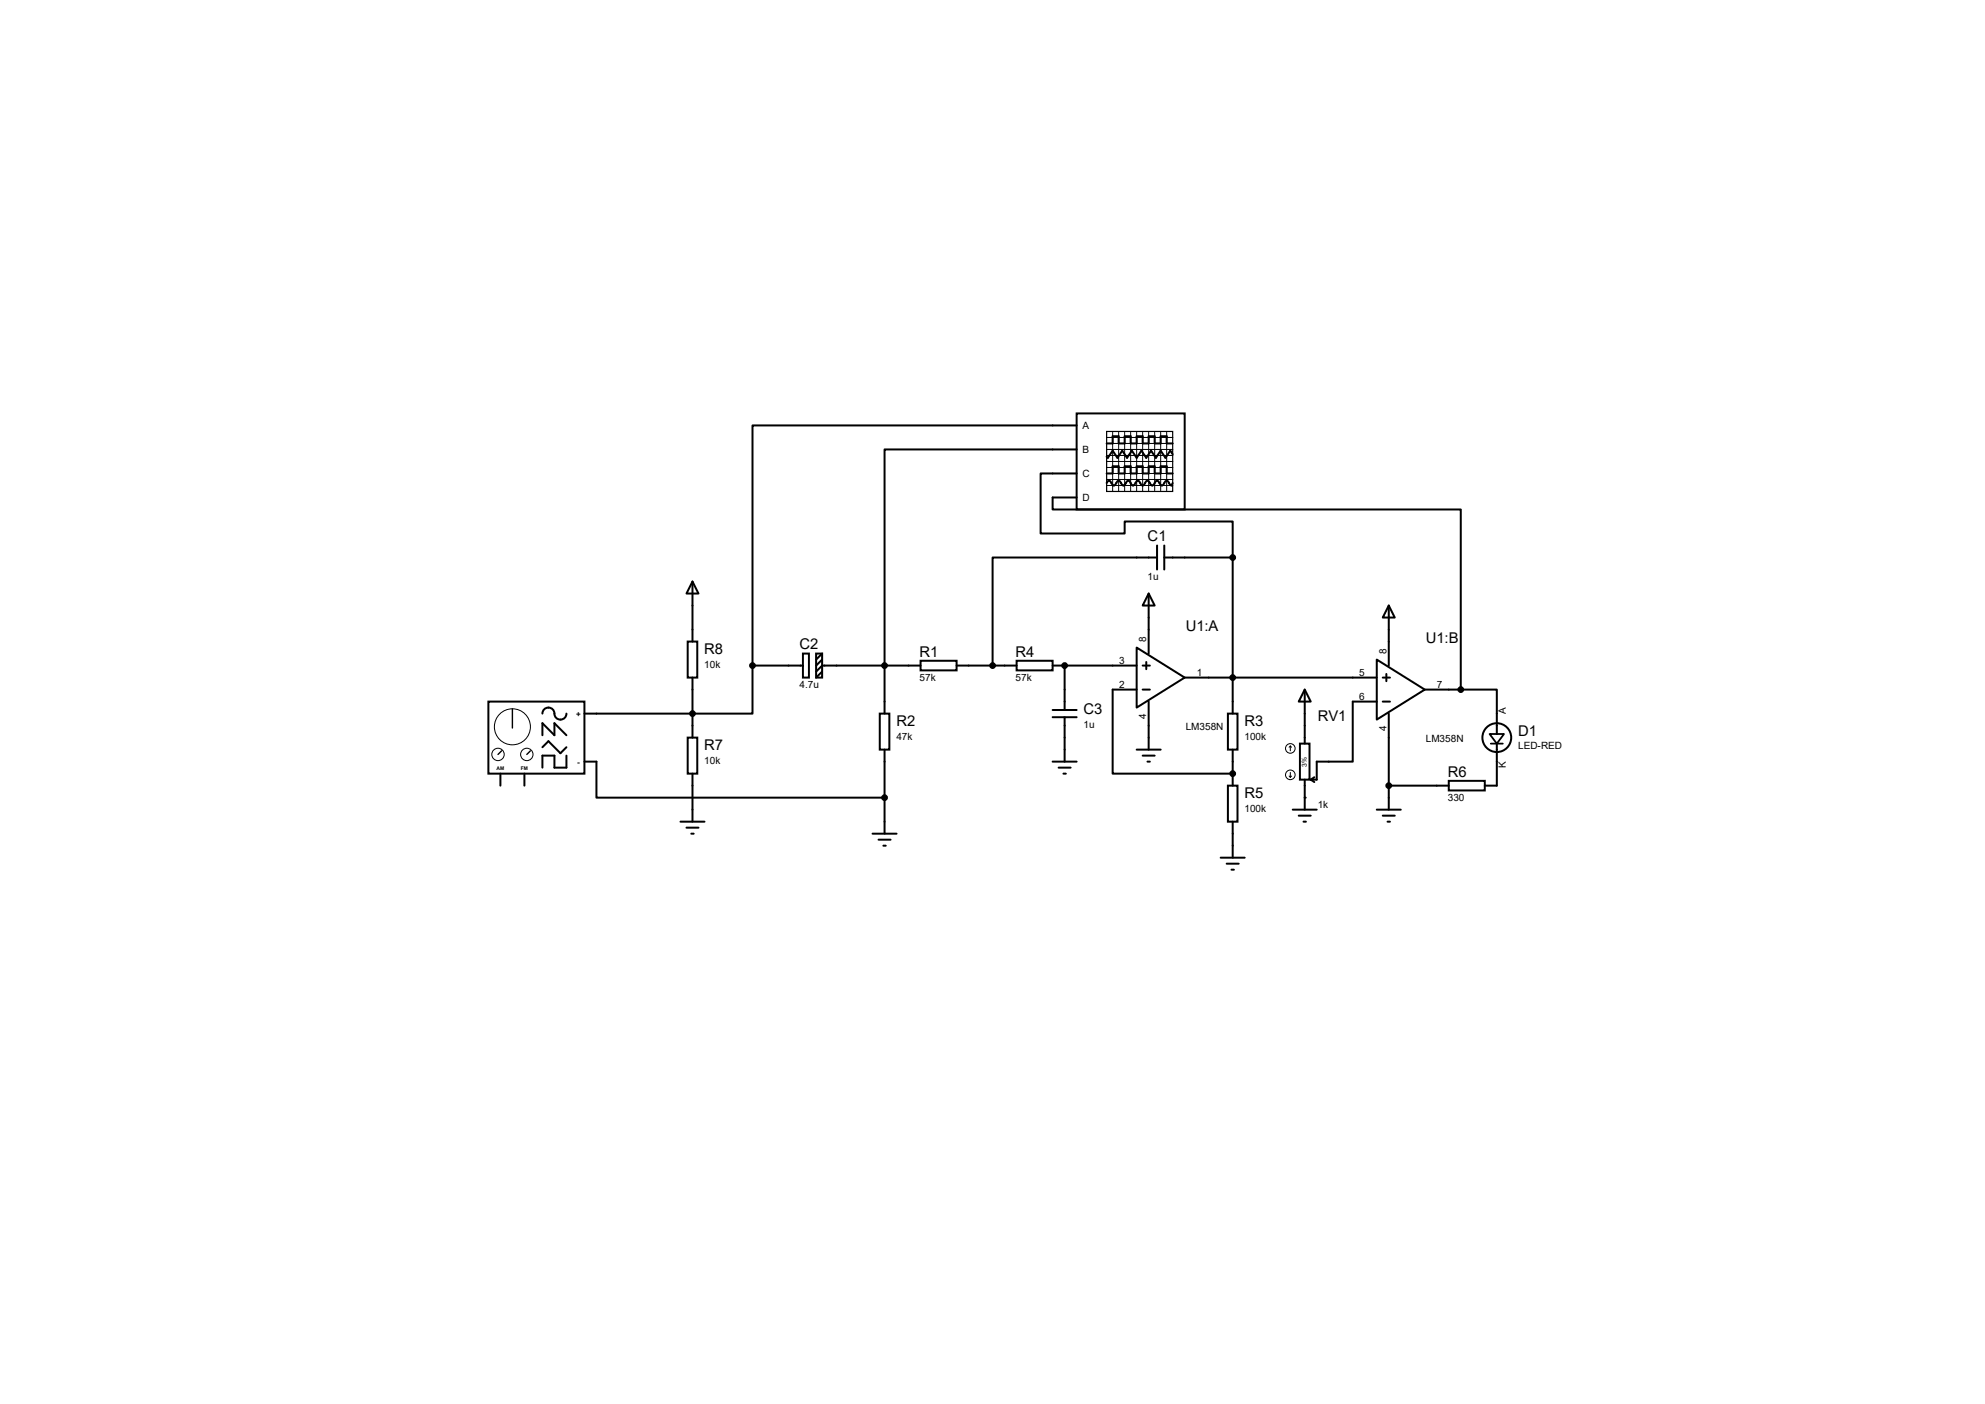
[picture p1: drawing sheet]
<svg xmlns="http://www.w3.org/2000/svg" width="420mm" height="297mm" viewBox="0 0 420 297" stroke-linecap="round" stroke-linejoin="round" font-family="sans-serif">
<g fill="none" stroke="#000" stroke-width=".42">
<path d="M227.8 87.5h22.9v20.3h-22.9zM227.8 95.1h-40.6v55.9M227.8 90h-68.6v50.8M234.1 93.8h1.3v-1.5h1.3v1.5h1.3v-1.5h1.2v1.5h1.3v-1.5h1.3v1.5h1.2v-1.5h1.3v1.5h1.3v-1.5h1.2v1.5h1.3M248.1 96.1l-.5-.8-1 1.6-1-1.6-1 1.6-1.1-1.6-1 1.6-1-1.6-1 1.6-1-1.6-1 1.6-1.1-1.6-1 1.6-1-1.6-1 1.6-.3-.3M227.8 100.2h-7.6v12.7h17.8v-2.6h22.8v7.6M227.8 105.2h-5.1v2.6h86.4v38.1M234.1 102.2l.6-.5 1 1 1-1 1 1 1-1 1 1 1-1 1.1 1 1-1 1 1 1-1 1 1 1-1 1.1 1 .2-.5M234.1 100.2h1.3v-1.6h1.3v1.6h1.3v-1.6h1.2v1.6h1.3v-1.6h1.3v1.6h1.2v-1.6h1.3v1.6h1.3v-1.6h1.2v1.6h1.3M244.8 117.9h-34.8v22.9M244.8 115.4v5.1M246.3 117.9h14.5"/>
<path d="M246.3 115.4v5.1M260.8 117.9v33.1M145.5 135.7h2v7.6h-2zM146.5 123l1.3 2.6h-2.6zM146.5 123v12.7M169.9 138.3h1.3v5h-1.3zM172.7 138.3h1.2v5h-1.2zM173.9 138.3l-1.2 1.2M173.9 139.5l-1.2 1.3M194.8 139.8h7.6v2h-7.6zM215.1 139.8h7.6v2h-7.6zM240.5 137l10.2 6.3-10.2 6.4z"/>
<path d="M243 125.6l1.3 2.5h-2.5zM243 125.6v12.7M291.3 139.5l10.2 6.4-10.2 6.3zM293.8 128.1l1.3 2.5h-2.5zM293.8 128.1v12.7M103.3 148.4h20.4v15.3h-20.4zM114.8 151a1.27 1.27 0 0 1 1.2-1.3 1.27 1.27 0 0 1 1.3 1.3 1.27 1.27 0 0 0 1.3 1.2 1.27 1.27 0 0 0 1.2-1.2M114.8 155.5v-2.5l2.5 2.5v-2.5l2.5 2.5M114.8 158.1l1.2-1.3 2.6 2.5 1.2-1.2M119.8 159.9v2.5h-2.5v-2.5h-2.5v2.5M145.5 156h2v7.7h-2zM146.5 143.3v12.7"/>
<path d="M159.2 140.8v10.2h-35.5M159.2 140.8h10.7M173.9 142.1l-1.2 1.2M186.1 151h2.1v7.6h-2.1zM187.2 158.6v17.8M194.8 140.8h-20.9l-1.2 1.3M202.4 140.8h12.7M222.7 140.8h17.8M222.7 151.7h5.1M222.7 150.2h5.1M225.3 140.8v9.4M225.3 151.7v9.4"/>
<path d="M240.5 145.9h-5.1v17.8h25.4M240.5 158.6h5.1M241.8 140.8h1.5M241.8 145.9h1.5M241.8 159.9h2.5M242.5 140v1.6M243 148.4v10.2M250.7 143.3h40.6M259.8 151h2v7.6h-2zM260.8 158.6v7.6M275 157.3h2.1v7.6h-2.1zM276.1 145.9l1.2 2.5h-2.5z"/>
<path d="M276.1 145.9v11.4M291.3 148.4h-5.1v12.7h-7.6v3.8h-1.3M292.6 143.3h1.5M292.6 148.4h1.5M293.3 142.6v1.5M293.8 151v20.3M301.5 145.9h7.6M309.1 145.9h7.6v9.4M316.7 157.3v8.9h-2.5M105.9 163.7v2.5M111 163.7v2.5M123.7 161.1h2.5v7.6h61"/>
<path d="M144 173.8h5.1M145.2 175.1h2.6M146.3 176.4h.5M146.5 163.7v10.1M184.6 176.4h5.1M185.9 177.6h2.5M186.9 178.9h.5M222.7 161.1h5.1M224 162.4h2.5M225 163.7h.5M242.8 161.1h.5M259.8 166.2h2v7.6h-2z"/>
<path d="M260.8 173.8v7.6M273.5 171.3h5.1M274.8 172.6h2.5M275.8 173.8h.5M276.1 164.9v6.4M277.3 164.9l.8 .5M278.1 164.4l-.8 .5M291.3 171.3h5.1M292.6 172.6h2.5M293.6 173.8h.5M293.8 166.2h12.7M306.5 165.2h7.7v2h-7.7z"/>
<path d="M258.3 181.4h5.1M259.5 182.7h2.6M260.6 184h.5"/>
<circle cx="316.7" cy="156" r="3"/>
</g>
<g fill="#000">
<circle cx="225.3" cy="140.8" r=".21"/>
<circle cx="260.8" cy="163.7" r=".21"/>
<circle cx="276.1" cy="168.7" r=".21"/>
</g>
<path d="M234.1 91.3h14v12.7h-14z" fill="none" stroke="#000" stroke-width=".25"/>
<g fill="none" stroke="#000" stroke-width=".21">
<path d="M234.1 95.1h14.1M234.1 92.5h14.1M234.1 93.8h14.1M234.1 96.4h14.1M234.1 98.9h14.1M234.1 97.6h14.1M235.4 91.3l.1 12.7M236.7 91.3v12.7M238 91.3v12.7M239.2 91.3l.1 12.7M240.5 91.3v12.7M241.8 91.3v12.7"/>
<path d="M243 91.3l.1 12.7M244.3 91.3v12.7M245.6 91.3v12.7M246.8 91.3l.1 12.7M234.1 100.2h14.1M234.1 101.4h14.1M234.1 102.7h14.1M273 157.8l-.2 .3M273 157.8l.3 .3M273 157.8v1M272.8 164.2l.2 .2M273 163.4v1"/>
<path d="M273.3 164.2l-.3 .2"/>
<circle cx="105.4" cy="159.6" r="1.31"/>
<circle cx="108.4" cy="153.8" r="3.8"/>
<circle cx="111.5" cy="159.6" r="1.31"/>
<circle cx="273" cy="158.3" r="1.02"/>
<circle cx="273" cy="163.9" r="1.02"/>
</g>
<path d="M106.1 158.8l-.7 .8M108.4 149.9v4.1M112.2 158.8l-.7 .8" fill="none" stroke="#000" stroke-width=".3"/>
<g fill="#000" stroke="#000" stroke-width=".42">
<circle cx="260.8" cy="117.9" r=".51"/>
<circle cx="146.5" cy="151" r=".51"/>
<circle cx="159.2" cy="140.8" r=".51"/>
<circle cx="187.2" cy="140.8" r=".51"/>
<circle cx="210" cy="140.8" r=".51"/>
<circle cx="225.3" cy="140.8" r=".51"/>
<circle cx="260.8" cy="143.3" r=".51"/>
<circle cx="309.1" cy="145.9" r=".51"/>
<circle cx="187.2" cy="168.7" r=".51"/>
<circle cx="260.8" cy="163.7" r=".51"/>
<circle cx="293.8" cy="166.2" r=".51"/>
</g>
<path d="M315.2 155.3h3l-1.5 2zM315.4 157.3h2.6" fill="none" stroke="#000" stroke-width=".38"/>
<g font-size="3.1">
<text x="242.8" y="114.5">C1</text>
<text x="169.2" y="137.4">C2</text>
<text x="250.9" y="133.6">U1:A</text>
<text x="301.7" y="136.1">U1:B</text>
<text x="149" y="138.3">R8</text>
<text x="194.6" y="138.9">R1</text>
<text x="214.9" y="138.9">R4</text>
<text x="189.7" y="153.6">R2</text>
<text x="229.3" y="151">C3</text>
<text x="263.3" y="153.6">R3</text>
<text x="278.8" y="152.6">RV1</text>
<text x="321.2" y="155.6">D1</text>
<text x="149" y="158.7">R7</text>
<text x="306.3" y="164.3">R6</text>
<text x="263.3" y="168.8">R5</text>
</g>
<g font-size="2.1">
<text x="229.1" y="90.8">A</text>
<text x="229.1" y="95.8">B</text>
<text x="229.1" y="100.9">C</text>
<text x="229.1" y="106">D</text>
<text x="242.8" y="122.6">1u</text>
<text x="242.5" y="135.7" transform="rotate(-90 242.5 135.7)">8</text>
<text x="149" y="141.3">10k</text>
<text x="194.6" y="144">57k</text>
<text x="214.9" y="144">57k</text>
<text x="236.8" y="140.4">3</text>
<text x="253.2" y="143">1</text>
<text x="287.6" y="143">5</text>
<text x="293.3" y="138.3" transform="rotate(-90 293.3 138.3)">8</text>
<text x="169.2" y="145.5">4.7u</text>
<text x="236.8" y="145.5">2</text>
<text x="287.6" y="148">6</text>
<text x="304" y="145.5">7</text>
<text x="229.3" y="154">1u</text>
<text x="242.5" y="152.1" transform="rotate(-90 242.5 152.1)">4</text>
<text x="250.9" y="154.4">LM358N</text>
<text x="293.3" y="154.7" transform="rotate(-90 293.3 154.7)">4</text>
<text x="318.6" y="151" transform="rotate(-90 318.6 151)">A</text>
<text x="149" y="161.6">10k</text>
<text x="189.7" y="156.5">47k</text>
<text x="263.3" y="156.5">100k</text>
<text x="301.7" y="156.9">LM358N</text>
<text x="321.2" y="158.5">LED-RED</text>
<text x="318.6" y="162.5" transform="rotate(-90 318.6 162.5)">K</text>
<text x="263.3" y="171.7">100k</text>
<text x="278.8" y="170.9">1k</text>
<text x="306.3" y="169.4">330</text>
</g>
<g font-size="1.7">
<text x="121.9" y="151.6">+</text>
<text x="122.1" y="161.8">-</text>
</g>
<text font-size="1.4" x="276.5" y="162.2" transform="rotate(-90 276.5 162.2)">3%</text>
<g font-size="1.1">
<text x="105.1" y="162.8">AM</text>
<text x="110.2" y="162.8">FM</text>
</g>
</svg>
